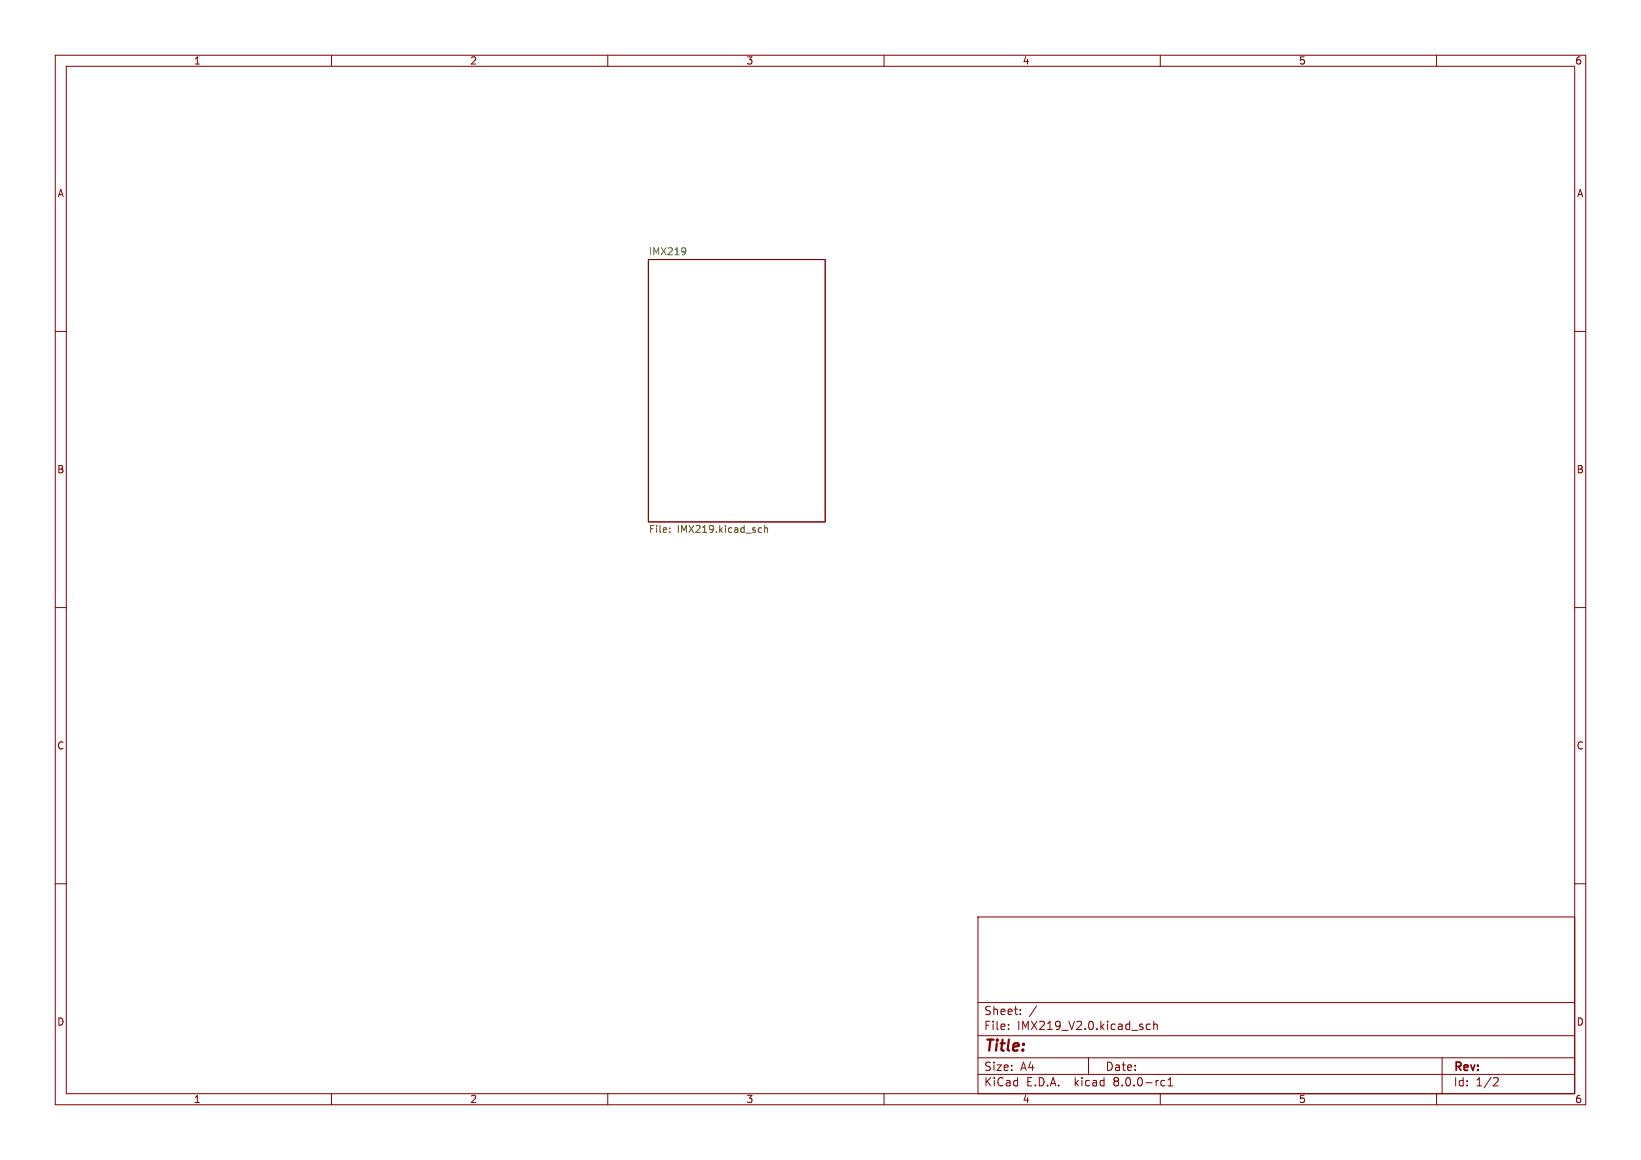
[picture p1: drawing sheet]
<svg xmlns="http://www.w3.org/2000/svg" width="297mm" height="210mm" viewBox="0 0 297 210" stroke-linecap="round" stroke-linejoin="round" font-family="sans-serif">
<g fill="none" stroke="#840000" stroke-width=".18">
<path d="M10 10h277v190h-277zM12 12h273v186h-273zM60 10v2M110 10v2M160 10v2M210 10v2M260 10v2M10 60h2M117.3 47h32.1v47.5h-32.1zM285 60h2M10 110h2M285 110h2"/>
<path d="M10 160h2M285 160h2M177 166h108v32h-108zM60 198v2M110 198v2M160 198v2M177 194.5h108M177 191.5h108M177 187.5h108M177 181.5h108M182.5 186.3v.1M182.5 185.5v.1"/>
<path d="M184.7 183.6v.1M184.7 182.8v.1M187.6 182.1l-1.3 2M197 191.5v3M208.2 185.5l-.5-.1-.2 .3v.4l.1 .2h.6M208.8 185.5l.2-.1 .4 .1 .1 .9M208.8 184.9v1.5M210 198v2M210.4 195.6l.4 .1M210.8 196.5l-.4 .1M211.4 196.6h.8M211.4 195.5l.4-.4v1.5"/>
<path d="M260 198v2M261 191.5v6.5M270.5 195.1l.5 .1 .2 .3-1 1.1h1"/>
</g>
<path d="M124 44.9l.1 .7-.2 .4M124.1 45.4l-.1 .2" fill="none" stroke="#006464" stroke-width=".18"/>
<path d="M121.2 96.3v.1M121.2 95.6v.1M137.5 95.5l.3 .1M137.8 96.3l-.3 .1M138.4 95.7l.2-.2 .3 .1v.8M138.4 95.1v1.3" fill="none" stroke="#725600" stroke-width=".18"/>
<text font-size="2.8" fill="#840000" x="178" y="190.9">Title:</text>
<g font-size="2.1" fill="#840000">
<text x="178" y="184">Sheet:</text>
<text x="178" y="186.7">File:</text>
<text x="184.1" y="186.7">IMX219_V2.0.kicad_sch</text>
<text x="178" y="196.9">KiCad</text>
<text x="178" y="194.1">Size:</text>
<text x="184.7" y="194.1">A4</text>
<text x="185.7" y="196.9">E.D.A.</text>
<text x="194.6" y="196.9">kicad</text>
<text x="200" y="194.1">Date:</text>
<text x="201.8" y="196.9">8.0.0-rc1</text>
<text x="263" y="194.3">Rev:</text>
<text x="263" y="196.9">Id:</text>
<text x="267.1" y="196.9">1/2</text>
</g>
<g font-size="1.8" fill="#840000">
<text x="35" y="11.9">1</text>
<text x="85" y="11.9">2</text>
<text x="135" y="11.9">3</text>
<text x="185" y="11.9">4</text>
<text x="235" y="11.9">5</text>
<text x="285" y="11.9">6</text>
<text x="10.3" y="35.9">A</text>
<text x="285.3" y="35.9">A</text>
<text x="10.3" y="85.9">B</text>
<text x="285.3" y="85.9">B</text>
<text x="10.3" y="135.9">C</text>
<text x="285.3" y="135.9">C</text>
<text x="10.3" y="185.9">D</text>
<text x="285.3" y="185.9">D</text>
<text x="35" y="199.9">1</text>
<text x="85" y="199.9">2</text>
<text x="135" y="199.9">3</text>
<text x="185" y="199.9">4</text>
<text x="235" y="199.9">5</text>
<text x="285" y="199.9">6</text>
</g>
<text font-size="1.8" fill="#006464" x="117.3" y="46.3">IMX219</text>
<g font-size="1.8" fill="#725600">
<text x="117.3" y="96.8">File:</text>
<text x="122.6" y="96.8">IMX219.kicad_sch</text>
</g>
</svg>
